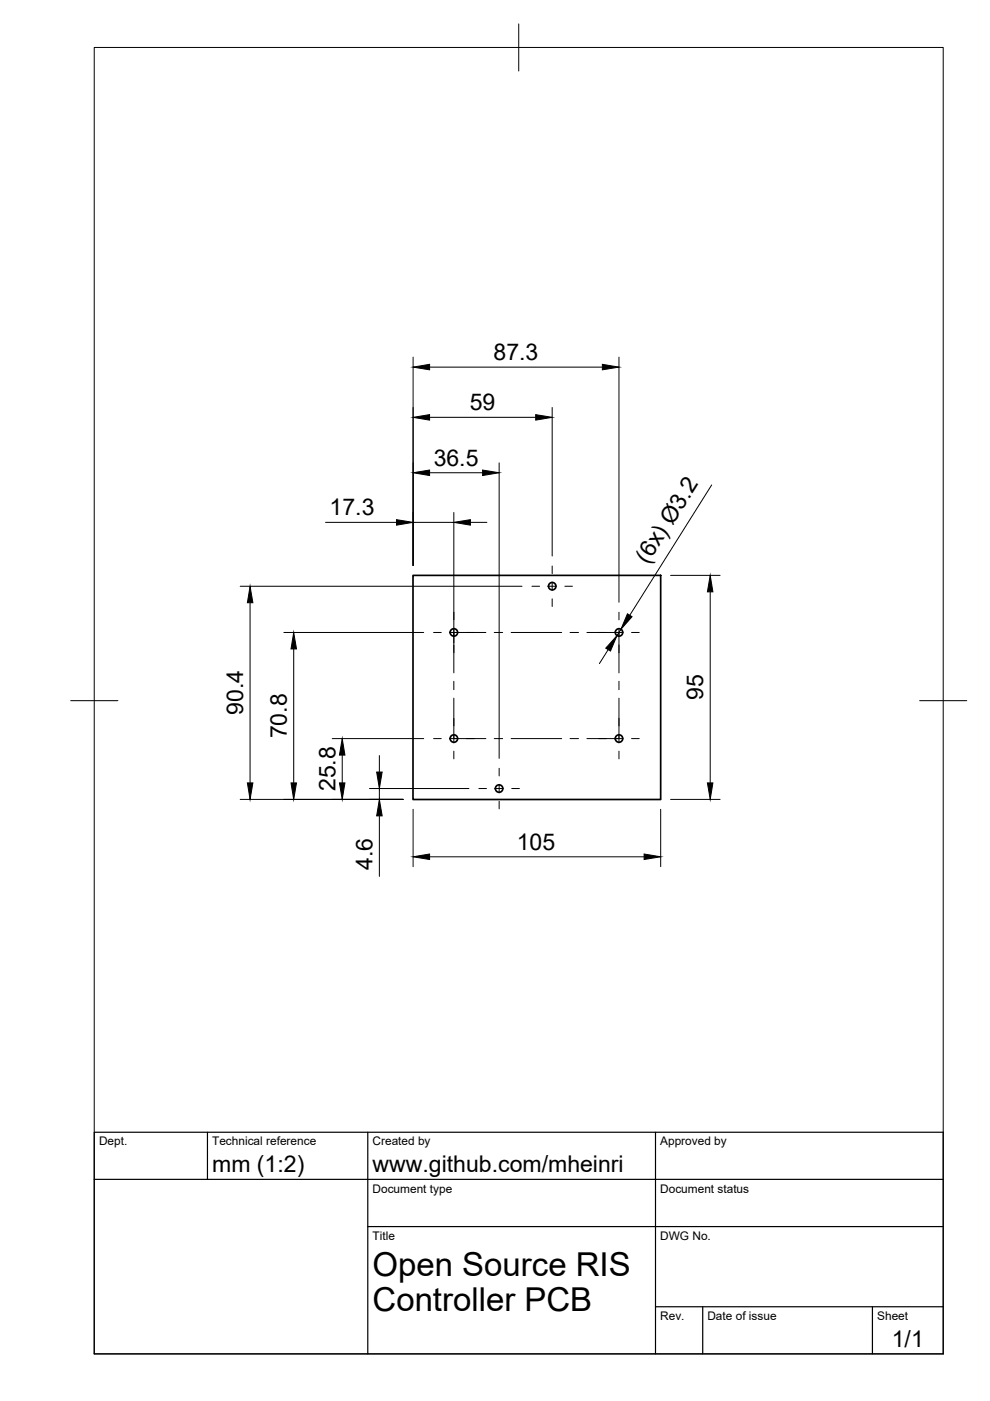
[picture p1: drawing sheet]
<svg xmlns="http://www.w3.org/2000/svg" width="210mm" height="297mm" viewBox="0 0 210 297" stroke-linecap="round" stroke-linejoin="round" font-family="sans-serif">
<!-- layer: Visible -->
<g fill="none" stroke="#000" stroke-width=".36">
<path d="M87.6 122h52.5v47.5h-52.5z"/>
<circle cx="96.2" cy="134.1" r=".79"/>
<circle cx="117.1" cy="124.3" r=".79"/>
<circle cx="131.2" cy="134.1" r=".79"/>
<circle cx="96.2" cy="156.6" r=".79"/>
<circle cx="131.2" cy="156.6" r=".79"/>
<circle cx="105.8" cy="167.2" r=".79"/>
</g>
<!-- layer: TITLEBLOCK -->
<path d="M20 240.1h180v46.9h-180zM20 250h180M44 240.1v9.9M78 240.1v46.9M139 240.1v46.9M78 260.1h122M139 277.1h61M149 277.1v9.9M185 277.1v9.9" fill="none" stroke="#000" stroke-width=".25"/>
<!-- layer: FD_Dimensions -->
<g fill="none" stroke="#000" stroke-width=".21">
<path d="M87.6 75.7v44.2M91.1 77.8h36.6M131.2 75.7v52M91.1 88.5h22.5M105.8 98.1v62.7M117.1 86.4v31.5M69 110.8h15.1M87.6 110.8h8.6M91.1 100.2h11.2M96.2 108.7v27.6M99.7 110.8h3.5M150.9 102.8l-17.4 27.7"/>
<path d="M50.9 124.3h59.8M53 127.8v38.2M60.2 134.1h29.6M62.3 137.6v28.4M128.9 137.7l-1.8 3M131.7 133.4l-.9 1.4M142.2 122h10.5M150.6 125.5v40.5M70.4 156.6h19.4M50.9 169.5h34.6M72.6 160.1v5.9M78.3 167.2h21.1"/>
<path d="M80.4 160.2v3.5M80.4 167.2v2.3M80.4 173v12.8M87.6 171.6v12.2M140.1 171.6v12.2M142.2 169.5h10.5M91.1 181.7h45.5"/>
</g>
<g fill="#000" stroke="#000" stroke-width=".21">
<path d="M87.6 77.8l3.5-.6v1.2zM127.7 77.2l3.5 .6-3.5 .6zM87.6 100.2l3.5-.5v1.1zM87.6 88.5l3.5-.6v1.2zM102.3 99.7l3.5 .5-3.5 .6zM113.6 87.9l3.5 .6-3.5 .6zM84.1 110.2l3.5 .6-3.5 .5zM96.2 110.8l3.5-.6v1.1zM53 124.3l.6 3.5h-1.1zM62.3 134.1l.6 3.5h-1.2zM130.8 134.8l-1.4 3.2-1-.6zM133 130.1l1 .7-2.3 2.6z"/>
<path d="M150.6 122l.6 3.5h-1.2zM52.5 166h1.1l-.6 3.5zM61.7 166h1.2l-.6 3.5zM72 166h1.1l-.5 3.5zM72.6 156.6l.5 3.5h-1.1zM79.9 163.7h1.1l-.6 3.5zM80.4 169.5l.6 3.5h-1.1zM150 166h1.2l-.6 3.5zM87.6 181.7l3.5-.6v1.1zM136.6 181.1l3.5 .6-3.5 .5z"/>
</g>
<!-- layer: Smart Centers -->
<g fill="none" stroke="#000" stroke-width=".21">
<path d="M91.9 134.1h1.7M95.3 134.1h7.7M96.2 129.8v1.6M96.2 133.2v9.5M104.8 134.1h1.8M108.4 134.1h10.7M112.8 124.3h1.6M116.2 124.3h1.8M117.1 120v1.6M117.1 123.4v1.8M117.1 127v1.6M119.8 124.3h1.6"/>
<path d="M120.9 134.1h1.8M124.4 134.1h7.7M131.2 129.8v1.6M131.2 133.2v9.5M133.9 134.1h1.6M91.9 156.6h1.7M95.3 156.6h7.7M96.2 144.4v1.8M96.2 148v9.5M96.2 159.3v1.6M104.8 156.6h1.8M108.4 156.6h10.7"/>
<path d="M120.9 156.6h1.8M124.4 156.6h7.7M131.2 144.4v1.8M131.2 148v9.5M131.2 159.3v1.6M133.9 156.6h1.6M101.5 167.2h1.6M104.9 167.2h1.8M105.8 162.9v1.6M105.8 166.3v1.8M105.8 169.9v1.6M108.5 167.2h1.6"/>
</g>
<!-- layer: BORDER -->
<path d="M20 10.1h180v276.9h-180zM110 5.1v10M15 148.6h10M195 148.6h10" fill="none" stroke="#000" stroke-width=".21"/>
<g font-size="7">
<text x="79" y="270.6">Open Source RIS</text>
<text x="79" y="278.1">Controller PCB</text>
</g>
<g font-size="4.9">
<text x="104.6" y="76.4">87.3</text>
<text x="99.6" y="87">59</text>
<text x="91.9" y="98.8">36.5</text>
<text x="69.9" y="109.3">17.3</text>
<text x="137.4" y="119.7" transform="rotate(-58 137.4 119.7)">(6x) Ø3.2</text>
<text x="149.1" y="148.5" transform="rotate(-90 149.1 148.5)">95</text>
<text x="51.6" y="151.6" transform="rotate(-90 51.6 151.6)">90.4</text>
<text x="60.8" y="156.6" transform="rotate(-90 60.8 156.6)">70.8</text>
<text x="71.1" y="167.8" transform="rotate(-90 71.1 167.8)">25.8</text>
<text x="79" y="184.5" transform="rotate(-90 79 184.5)">4.6</text>
<text x="109.6" y="180.2">105</text>
<text x="45" y="248.5">mm (1:2)</text>
<text x="79" y="248.5">www.github.com/mheinri</text>
<text x="189.1" y="285.7">1/1</text>
</g>
<g font-size="2.5">
<text x="21" y="242.9">Dept.</text>
<text x="45" y="242.9">Technical reference</text>
<text x="79" y="242.9">Created by</text>
<text x="140" y="242.9">Approved by</text>
<text x="79" y="252.8">Document type</text>
<text x="140" y="252.8">Document status</text>
<text x="79" y="262.9">Title</text>
<text x="140" y="262.9">DWG No.</text>
<text x="140" y="279.9">Rev.</text>
<text x="150" y="279.9">Date of issue</text>
<text x="186" y="279.9">Sheet</text>
</g>
</svg>
